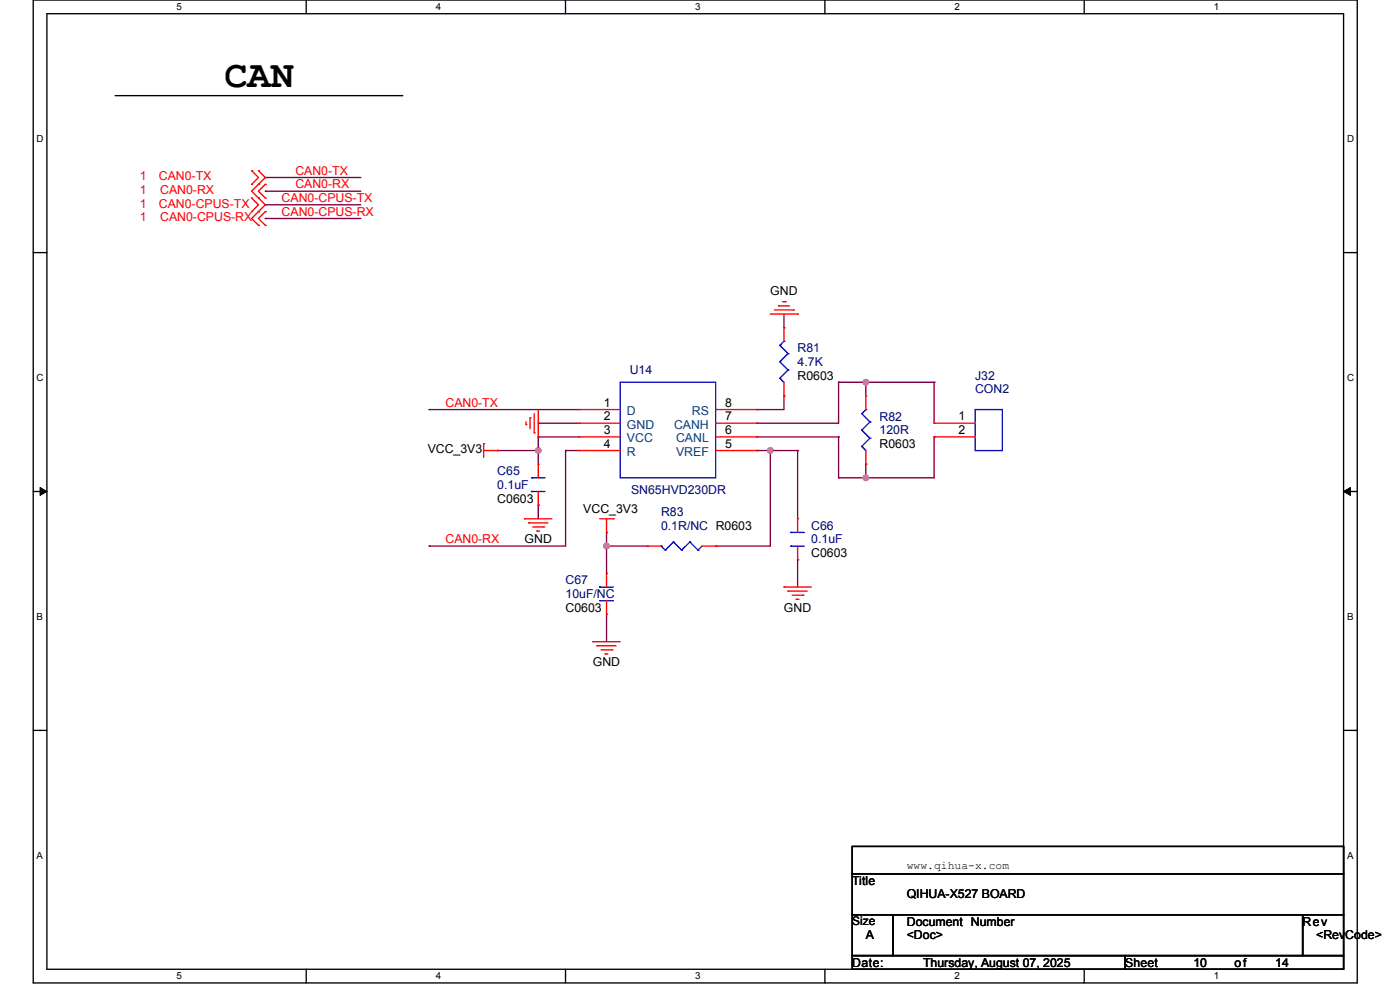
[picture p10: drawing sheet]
<svg xmlns="http://www.w3.org/2000/svg" width="297mm" height="210mm" viewBox="0 0 297 210" stroke-linecap="round" stroke-linejoin="round" font-family="sans-serif">
<path d="M7 0h280.9v208.5h-280.9zM9.9 2.9h275.1v202.7h-275.1z" fill="none" stroke="#000" stroke-width=".29"/>
<g fill="#fff">
<path d="M37.5 .3h1.1v2.3h-1.1z"/>
<path d="M37.5 205.9h1.1v2.3h-1.1z"/>
</g>
<path d="M65 0v2.9M65 205.6v2.9" fill="none" stroke="#000" stroke-width=".29"/>
<g fill="#fff">
<path d="M92.5 .3h1.1v2.3h-1.1z"/>
<path d="M92.5 205.9h1.1v2.3h-1.1z"/>
</g>
<path d="M120 0v2.9M120 205.6v2.9" fill="none" stroke="#000" stroke-width=".29"/>
<g fill="#fff">
<path d="M147.5 .3h1.1v2.3h-1.1z"/>
<path d="M147.5 205.9h1.1v2.3h-1.1z"/>
</g>
<path d="M175 0v2.9M175 205.6v2.9" fill="none" stroke="#000" stroke-width=".29"/>
<g fill="#fff">
<path d="M202.5 .3h1.2v2.3h-1.2z"/>
<path d="M202.5 205.9h1.2v2.3h-1.2z"/>
</g>
<path d="M230 0v2.9M230 205.6v2.9" fill="none" stroke="#000" stroke-width=".29"/>
<g fill="#fff">
<path d="M257.5 .3h1.2v2.3h-1.2z"/>
<path d="M257.5 205.9h1.2v2.3h-1.2z"/>
<path d="M7.8 28.2h1.5v2.4h-1.5z"/>
<path d="M285.8 28.2h1.5v2.4h-1.5z"/>
<path d="M7.8 78.9h1.5v2.3h-1.5z"/>
<path d="M285.8 78.9h1.5v2.3h-1.5z"/>
</g>
<path d="M7 53.6h2.9M285 53.6h2.9" fill="none" stroke="#000" stroke-width=".29"/>
<g fill="#fff">
<path d="M7.8 129.6h1.4v2.3h-1.4z"/>
<path d="M285.8 129.6h1.3v2.3h-1.3z"/>
</g>
<path d="M7 104.3h2.9M285 104.3h2.9" fill="none" stroke="#000" stroke-width=".29"/>
<path d="M8.5 103.4l1.4 .9-1.4 .8zM285 104.3l1.5-.9v1.7z" fill="#000" stroke="#000" stroke-width=".21"/>
<g fill="#fff">
<path d="M7.8 180.3h1.4v2.3h-1.4z"/>
<path d="M285.8 180.3h1.3v2.3h-1.3z"/>
</g>
<path d="M24.4 20.3h60.8M85.2 20.3h.1M7 154.9h2.9M285 154.9h2.9M180.8 179.5h104.2v5.8h-104.2zM180.8 185.3h104.2v8.7h-104.2zM180.8 194h8.7v8.7h-8.7zM189.5 194h86.8v8.7h-86.8zM276.3 194h8.7v8.7h-8.7zM180.8 202.7h57.9v2.9h-57.9zM238.7 202.7h46.3v2.9h-46.3z" fill="none" stroke="#000" stroke-width=".29"/>
<g fill="none" stroke="#800040" stroke-width=".29">
<path d="M56.3 37.7h.1M56.3 37.7h20.2M56.3 40.6h.1M56.3 46.3h.1M56.3 43.4h.1M56.3 40.6h20.2M56.3 46.3h20.2M56.3 43.4h20.2M166.3 69.5h.1M166.3 66.6v2.9M91 86.9h.1M91 86.9h31.9"/>
<path d="M105.5 95.6h.1M105.5 95.6h8.7M114.2 95.6h.1M114.2 92.7h.1M114.2 89.8h.1M114.2 92.7v5.8M114.2 92.7h8.7M114.2 89.8h8.7M120 95.6h.1M120 95.6v20.2h-29M120 95.6h2.9M160.5 95.6h.1"/>
<path d="M160.5 86.9h.1M160.5 92.7h.1M160.5 89.8h.1M160.5 95.6h8.7M160.5 92.7h17.4M163.4 95.6h.1M163.4 95.6v20.2h-11.6M166.3 84h.1M166.3 84v2.9h-5.8M169.2 95.6h.1M169.2 95.6v14.4M177.9 92.7h.1"/>
<path d="M177.9 81.1h.1M177.9 81.1v8.7h-17.4M177.9 92.7v8.7M177.9 81.1h20.3M183.7 98.5h.1M183.7 81.1h.1M183.7 81.1v2.9M183.7 98.5v2.9M198.2 81.1h.1M198.2 92.7h.1M198.2 92.7v8.7h-20.3M198.2 81.1v8.7"/>
<path d="M91 115.8h.1M114.2 107.2h.1M114.2 107.2v2.8M128.7 112.9h.1M128.7 115.8h.1M128.7 115.8h8.7M128.7 112.9v8.7M151.8 115.8h.1M169.2 118.7h.1M169.2 118.7v5.8M177.9 101.4h.1M183.7 101.4h.1"/>
<path d="M128.7 130.3h.1M128.7 130.3v5.8"/>
</g>
<g fill="#f0f" stroke="#f0f" stroke-width=".29">
<circle cx="114.2" cy="95.6" r=".57"/>
<circle cx="183.7" cy="101.4" r=".57"/>
<circle cx="183.7" cy="81.1" r=".58"/>
<circle cx="163.4" cy="95.6" r=".58"/>
<circle cx="128.7" cy="115.8" r=".57"/>
</g>
<g fill="none" stroke="#f00" stroke-width=".29">
<path d="M53.4 36.2h.1M53.4 39.1h.1M53.4 36.2l1.4 1.5-1.4 1.4M54.8 39.1h.1M54.8 36.2h.1M54.8 36.2l1.5 1.5-2.9 2.9 1.4 1.4M56.3 39.1h.1M56.3 39.1l-1.5 1.5 1.5 1.4M53.4 42h.1M53.4 44.9h.1M53.4 42l1.4 1.4-1.4 1.5M54.8 42h.1"/>
<path d="M54.8 47.8h.1M54.8 44.9h.1M54.8 42l1.5 1.4-2.9 2.9 1.4 1.5M56.3 42h.1M56.3 47.8h.1M56.3 44.9h.1M56.3 44.9l-1.5 1.4 1.5 1.5M163.4 66.6h5.8M164.3 65.7h4M165.2 64.9h.1M165.2 64.9h2.3M166 64h.6"/>
<path d="M166.3 69.5h.1M166.3 69.5v2.9M166.6 64h.1M168.3 65.7h.1M169.2 66.6h.1M102.6 94.1h.1M102.6 95.6h2.9M102.6 94.1v2.9M105.5 95.6h.1M111.6 90.1h.1M111.6 89.5v.6M112.4 88.6h.1"/>
<path d="M112.4 88.6v2.3M113.3 91.8h.1M113.3 87.7v4.1M114.2 92.7h.1M114.2 98.5h.1M114.2 86.9v5.8M114.2 98.5v2.9M122.9 86.9h.1M122.9 89.8h.1M122.9 92.7h.1M122.9 95.6h.1M122.9 95.6h8.7"/>
<path d="M122.9 86.9h8.7M122.9 89.8h8.7M122.9 92.7h8.7M151.8 95.6h8.7M151.8 86.9h8.7M151.8 89.8h8.7M151.8 92.7h8.7M160.5 95.6h.1M160.5 92.7h.1M160.5 89.8h.1M160.5 86.9h.1M166.3 84h.1"/>
<path d="M166.3 81.1v2.9M183.7 98.5h.1M183.7 84h.1M183.7 84v2.9M183.7 95.6v2.9M198.2 89.8h.1M198.2 92.7h.1M198.2 89.8h8.7M198.2 92.7h8.7M111.3 110h.1M111.3 110h5.8M112.2 110.9h.1"/>
<path d="M112.2 110.9h4M113 111.8h2.3M113.9 112.6h.1M113.9 112.6h.6M114.2 107.2h.1M114.2 104.3v2.9M115.3 111.8h.1M127.2 110h2.9M128.7 112.9h.1M128.7 110v2.9M130.1 110h.1M137.4 115.8h.1"/>
<path d="M137.4 115.8h2.9M148.9 115.8h2.9M151.8 115.8h.1M169.2 110h.1M169.2 118.7h.1M169.2 110v2.9M169.2 115.8v2.9M125.8 136.1h.1M125.8 136.1h5.8M126.6 137h.1M126.6 137h4.1M127.5 137.8h2.3"/>
<path d="M128.4 138.7h.1M128.4 138.7h.6M128.7 121.6h.1M128.7 130.3h.1M128.7 121.6v2.9M128.7 127.4v2.9M129.8 137.8h.1M166.3 124.5h.1M166.3 124.5h5.8M167.2 125.4h.1M167.2 125.4h4M168.1 126.3h2.3"/>
<path d="M168.9 127.1h.1M168.9 127.1h.6M170.4 126.3h.1"/>
</g>
<g fill="none" stroke="#00f" stroke-width=".29">
<path d="M165.4 76.8h.1M165.4 73.3h.1M165.4 76.8l1.8 1.7M165.4 73.3l1.8 1.7M166.3 72.4h.1M166.3 72.4l-.9 .9M167.2 78.5h.1M167.2 75h.1M167.2 78.5l-1.8 1.7M167.2 75l-1.8 1.8M131.6 81.1h20.2v20.3h-20.2zM165.4 80.2h.1"/>
<path d="M165.4 80.2l.9 .9M182.8 94.7h.1M182.8 91.2h.1M182.8 87.7h.1M182.8 94.7l.9 .9M182.8 91.2l1.8 1.8M182.8 87.7l1.8 1.8M183.7 86.9h.1M183.7 86.9l-.9 .8M184.6 93h.1M184.6 89.5h.1M184.6 93l-1.8 1.7"/>
<path d="M184.6 89.5l-1.8 1.7M206.9 86.9h5.7v8.7h-5.7zM112.7 101.4h.1M112.7 104.3h.1M112.7 101.4h2.9M112.7 104.3h2.9M140.3 115.8h.1M140.3 115.8l.8 .9M141.1 116.7h.1M142.9 115h.1M142.9 115l1.7 1.7M142.9 115l-1.8 1.7"/>
<path d="M144.6 116.7h.1M146.3 115h.1M146.3 115l1.8 1.7M146.3 115l-1.7 1.7M148.1 116.7h.1M148.9 115.8l-.8 .9M167.8 112.9h.1M167.8 115.8h.1M167.8 112.9h2.9M167.8 115.8h2.9M127.2 124.5h.1M127.2 127.4h.1"/>
<path d="M127.2 124.5h2.9M127.2 127.4h2.9"/>
</g>
<text font-size="8.2" x="47.6" y="18.4">CAN</text>
<g font-size="2.6" fill="#f00">
<text x="29.6" y="41.2">1</text>
<text x="29.6" y="38.3">1</text>
<text x="33.7" y="38.3">CAN0-TX</text>
<text x="34" y="41.2">CAN0-RX</text>
<text x="62.7" y="40">CAN0-RX</text>
<text x="62.7" y="37.1">CAN0-TX</text>
<text x="29.6" y="46.9">1</text>
<text x="29.6" y="44">1</text>
<text x="33.7" y="44">CAN0-CPUS-TX</text>
<text x="34" y="46.9">CAN0-CPUS-RX</text>
<text x="59.8" y="45.8">CAN0-CPUS-RX</text>
<text x="59.8" y="42.9">CAN0-CPUS-TX</text>
<text x="94.5" y="86.3">CAN0-TX</text>
<text x="94.5" y="115.3">CAN0-RX</text>
</g>
<g font-size="2.6">
<text x="163.4" y="62.6">GND</text>
<text x="169.2" y="80.5">R0603</text>
<text x="128.1" y="86.3">1</text>
<text x="128.1" y="89.2">2</text>
<text x="153.9" y="89.2">7</text>
<text x="153.9" y="86.3">8</text>
<text x="203.4" y="89.2">1</text>
<text x="128.1" y="92.1">3</text>
<text x="128.1" y="95">4</text>
<text x="153.9" y="95">5</text>
<text x="153.9" y="92.1">6</text>
<text x="186.6" y="95">R0603</text>
<text x="203.4" y="92.1">2</text>
<text x="90.7" y="96.2">VCC_3V3</text>
<text x="105.5" y="106.6">C0603</text>
<text x="123.7" y="108.9">VCC_3V3</text>
<text x="111.3" y="115.3">GND</text>
<text x="172.1" y="118.2">C0603</text>
<text x="120" y="129.8">C0603</text>
<text x="166.3" y="129.8">GND</text>
<text x="125.8" y="141.3">GND</text>
<text x="180.8" y="187.7">Title</text>
<text x="192.4" y="190.6">QIHUA-X527 BOARD</text>
<text x="192.4" y="196.4">Document Number</text>
<text x="276.3" y="196.4">Rev</text>
<text x="183.7" y="199.3">A</text>
<text x="192.4" y="199.3">&lt;Doc&gt;</text>
<text x="279.2" y="199.3">&lt;RevCode&gt;</text>
<text x="180.8" y="205">Date:</text>
<text x="195.8" y="205">Thursday, August 07, 2025</text>
<text x="238.7" y="205">Sheet</text>
<text x="253.2" y="205">10</text>
<text x="261.9" y="205">of</text>
<text x="270.5" y="205">14</text>
</g>
<g font-size="2.6" fill="#000080">
<text x="169.2" y="74.7">R81</text>
<text x="169.2" y="77.6">4.7K</text>
<text x="133.6" y="79.4">U14</text>
<text x="206.8" y="80.5">J32</text>
<text x="206.8" y="83.4">CON2</text>
<text x="186.6" y="89.2">R82</text>
<text x="186.6" y="92.1">120R</text>
<text x="105.5" y="100.8">C65</text>
<text x="105.5" y="103.7">0.1uF</text>
<text x="133.9" y="104.9">SN65HVD230DR</text>
<text x="140.2" y="109.5">R83</text>
<text x="140.2" y="112.4">0.1R/NC R0603</text>
<text x="172.1" y="112.4">C66</text>
<text x="172.1" y="115.3">0.1uF</text>
<text x="120" y="124">C67</text>
<text x="120" y="126.9">10uF/NC</text>
</g>
<g font-size="2.6" fill="#004080">
<text x="133" y="88.1">D</text>
<text x="146.8" y="88.1">RS</text>
<text x="133" y="91">GND</text>
<text x="133" y="93.9">VCC</text>
<text x="143" y="91">CANH</text>
<text x="143.4" y="93.9">CANL</text>
<text x="133" y="96.7">R</text>
<text x="143.4" y="96.7">VREF</text>
</g>
<text font-size="2.5" x="180.8" y="196.3">Size</text>
<text font-size="2.4" x="192.4" y="184.4">www.qihua-x.com</text>
<g font-size="2.1">
<text x="37.5" y="2.2">5</text>
<text x="92.5" y="2.2">4</text>
<text x="147.5" y="2.2">3</text>
<text x="202.5" y="2.2">2</text>
<text x="257.5" y="2.2">1</text>
<text x="7.8" y="30.1">D</text>
<text x="285.8" y="30.1">D</text>
<text x="7.8" y="80.8">C</text>
<text x="285.8" y="80.8">C</text>
<text x="7.8" y="131.5">B</text>
<text x="285.8" y="131.5">B</text>
<text x="7.8" y="182.1">A</text>
<text x="285.8" y="182.1">A</text>
<text x="37.5" y="207.8">5</text>
<text x="92.5" y="207.8">4</text>
<text x="147.5" y="207.8">3</text>
<text x="202.5" y="207.8">2</text>
<text x="257.5" y="207.8">1</text>
</g>
</svg>
